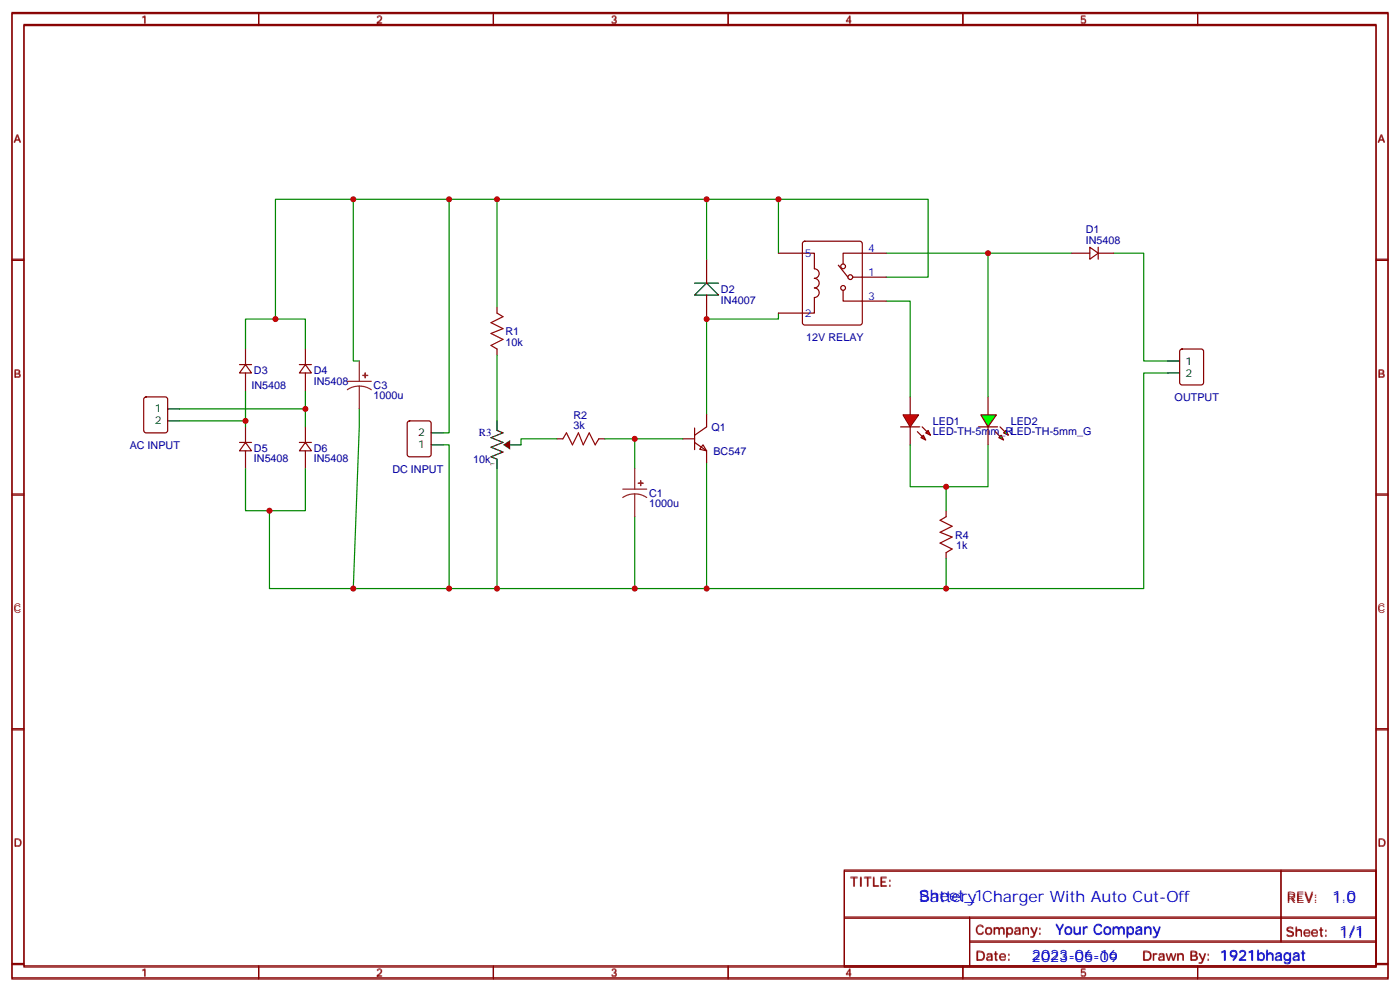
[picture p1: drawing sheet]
<svg xmlns="http://www.w3.org/2000/svg" width="412mm" height="292mm" viewBox="0 0 412 292" stroke-linecap="round" stroke-linejoin="round" font-family="sans-serif">
<g fill="none" stroke="#870000" stroke-width=".35">
<path d="M3.5 3.7h405.4v284.3h-405.4zM7.1 7.2h398.2v277.3h-398.2zM76.2 3.7v3.5M145.3 3.7v3.5M214.5 3.7v3.5M283.6 3.7v3.5M352.8 3.7v3.5M3.5 76.3h3.6M405.3 76.3h3.6M146.4 90.5v1.7M146.4 102.8v1.8M291 116.9v5.3"/>
<path d="M164 129.3h1.8M176.4 129.3h1.8M291 125.7v5.3M3.5 145.5h3.6M278.7 150.4v1.8M405.3 145.5h3.6M278.7 162.8v1.7M3.5 214.6h3.6M405.3 214.6h3.6M248.7 256.3h156.6v28.2h-156.6zM377.3 256.3v20.9M248.7 270.1h156.5"/>
<path d="M285.6 277.2h119.6M285.6 270.1v14.1M3.5 283.8h3.6M76.2 284.5v3.5M145.3 284.5v3.5M214.5 284.5v3.5M283.6 284.5v3.5M352.8 284.5v3.5M405.3 283.8h3.6"/>
</g>
<path d="M146.4 92.2l1.8 1.1-3.6 1.7 3.6 1.8-3.6 1.4 3.6 1.8-3.6 1.7 1.8 1.1M165.8 129.3l1.1-1.8 1.7 3.5 1.8-3.5 1.4 3.5 1.8-3.5 1.7 3.5 1.1-1.7M278.7 152.2l-1.8 1 3.6 1.8-3.6 1.8 3.6 1.4-3.6 1.7 3.6 1.8-1.8 1.1" fill="none" stroke="#a10000" stroke-width=".35"/>
<g fill="#0f0" stroke="#870000" stroke-width=".35">
<path d="M294.2 128.9l.7-.7 .7 1.4z"/>
<path d="M295.6 127.5l.7-.7 .7 1.4z"/>
</g>
<g fill="#870000" stroke="#870000" stroke-width=".35">
<path d="M293.2 127.1l1.4 1.5z"/>
<path d="M294.6 125.7l1.4 1.4z"/>
</g>
<path d="M288.2 125.7h5.7z" fill="#f00" stroke="#870000" stroke-width=".35"/>
<path d="M288.9 122.2h4.6l-2.5 3.5z" fill="#0f0" stroke="#870000" stroke-width=".35"/>
<g fill="#f00" stroke="#870000" stroke-width=".35">
<path d="M266 122.2h4.6l-2.5 3.5z"/>
<path d="M265.3 125.7h5.6z"/>
</g>
<g fill="#870000" stroke="#870000" stroke-width=".35">
<path d="M271.6 125.7l1.4 1.4z"/>
<path d="M270.2 127.1l1.4 1.5z"/>
</g>
<g fill="#f00" stroke="#870000" stroke-width=".35">
<path d="M272.7 127.5l.7-.7 .7 1.4z"/>
<path d="M272 128.2l.7 1.4-1.4-.7z"/>
</g>
<g fill="none" stroke="#870000" stroke-width=".35">
<path d="M3.5 4h405.4v284.4h-405.4zM7.1 7.5h398.2v277.3h-398.2zM76.2 4v3.5M145.3 4v3.5M214.5 4v3.5M283.6 4v3.5M352.8 4v3.5M3.5 76.7h3.6M208.1 76.3v7.1M229.3 74.6h10.6v4.6a1.41 1.41 0 0 1 1.4 1.4 1.41 1.41 0 0 1-1.4 1.4 1.41 1.41 0 0 1 1.4 1.4 1.41 1.41 0 0 1-1.4 1.4 1.41 1.41 0 0 1 1.4 1.4 1.41 1.41 0 0 1-1.4 1.4v4.6h-10.6M236.6 71.3l.5-.3h16.2l.5 .3 .2 .5v23.2l-.2 .5-.5 .2h-16.2l-.5-.2-.2-.5v-23.2zM246.9 78.1l2.9 3.5"/>
<path d="M261.1 74.6h-12.7v3.2M405.3 76.7h3.6M208.1 86.9v7.1M248.4 85.5v3.2h12.7M251.2 81.6h9.9M42.6 117.1l.4-.2h5.7l.6 .4 .1 9.5-.5 .6-5.9 .1-.6-.5-.1-9.4zM268.1 116.9v5.3M347.7 103l.5-.2h5.6l.7 .4v9.5l-.4 .6-5.9 .1-.7-.5v-9.4zM120.2 124.2l.4-.2h5.7l.6 .4 .1 9.4-.5 .7h-5.9l-.6-.4-.1-9.4zM201.1 129.3h3.5M204.6 130.3l3.5 2.5v3.5M204.6 126.1v6.3"/>
<path d="M207.1 131l1 1.8-2-.5zM208.1 122.2v3.5l-3.5 2.5M268.1 125.7v5.3M3.5 145.8h3.6M405.3 145.8h3.6M3.5 215h3.6M405.3 215h3.6M248.7 256.6h156.6v28.2h-156.6zM377.3 256.6v20.9M248.7 270.5h156.5M285.6 277.5h119.6M285.6 270.5v14.1"/>
<path d="M3.5 284.1h3.6M76.2 284.8v3.6M145.3 284.8v3.6M214.5 284.8v3.6M283.6 284.8v3.6M352.8 284.8v3.6M405.3 284.1h3.6"/>
<circle cx="248.4" cy="78.5" r=".71"/>
<circle cx="248.4" cy="84.8" r=".71"/>
<circle cx="250.5" cy="81.6" r=".71"/>
</g>
<path d="M204.6 86.9l3.5-3.5 3.6 3.5zM204.6 83.4h7.1M344 106.3h3.5M344 109.9h3.5M49.4 124h3.5M49.4 120.4h3.5M127 131h3.5M127 127.5h3.5M146.4 124v2.8l1.8 .7-3.6 1.4 3.6 1.4-3.6 1.4 3.6 1.4-3.6 1.4 1.8 .8v2.8M149.9 131h3.6" fill="none" stroke="#000" stroke-width=".35"/>
<g fill="none" stroke="#008700" stroke-width=".35">
<path d="M104.1 58.7v47.6h1.7M132.3 58.7v68.8h-1.8M146.4 58.7v31.8M208.1 58.7v17.6M229.3 58.7h44.1v22.9h-12.3M229.3 74.6v-15.9h-148.2v35.3M261.1 74.6h29.9v42.3M291 74.6h24.7M328.1 74.6h8.8v31.7h7.1M229.3 92.2v1.8h-21.2v28.2M261.1 88.7h7v28.2M72.3 102.8v-8.8h17.7v8.8"/>
<path d="M72.3 115.1v10.6M90 115.1v10.6M146.4 104.6v19.4M344 109.9h-7.1v63.5h-58.2M52.9 120.4h37.1M52.9 124h19.4M72.3 138.1v12.3h17.7v-12.3M105.8 120.4v5.3l-1.7 47.7M130.5 131h1.8v42.4M146.4 138.1v35.3M164 129.3h-10.5v1.7M178.2 129.3h8.8v8.8"/>
<path d="M187 129.3h14.1M208.1 136.3v37.1h-21.1M268.1 131v12.4h10.6v7M291 131v12.4h-12.3M79.4 150.4v23h107.6v-21.2M278.7 164.5v8.9h-70.6"/>
</g>
<g fill="none" stroke="#900" stroke-width=".35">
<path d="M315.7 74.6h5.3M321 72.8l2.5 1.8-2.5 1.7zM323.5 72.8v3.5M323.5 74.6h4.6M70.6 107.4h3.5M72.3 107.4l1.8 2.5h-3.5zM72.3 102.8v4.6M72.3 109.9v5.2M88.2 107.4h3.5M90 107.4l1.7 2.5h-3.5zM90 102.8v4.6M90 109.9v5.2"/>
<path d="M70.6 130.3h3.5M72.3 130.3l1.8 2.5h-3.5zM72.3 125.7v4.6M72.3 132.8v5.3M88.2 130.3h3.5M90 130.3l1.7 2.5h-3.5zM90 125.7v4.6M90 132.8v5.3"/>
</g>
<path d="M148.2 131l2.1-1.4v2.8z" fill="#000"/>
<path d="M102.3 112.3h7.1M105.8 113.7l-1.8 .3-1.7 .8M105.8 113.7l1.9 .3 1.7 .8M105.8 106.3v6M105.8 113.7v6.7M187 138.1v6M183.4 144.1h7.1M187 145.5l-1.9 .2-1.7 .8M187 145.5l1.8 .2 1.7 .8M187 145.5v6.7" fill="none" stroke="#8c2424" stroke-width=".35"/>
<g fill="#8c2424" stroke="#8c2424" stroke-width=".35">
<path d="M106.9 110.6h1.4z"/>
<path d="M107.6 109.9v1.4z"/>
<path d="M188 142.3h1.4z"/>
<path d="M188.7 141.6v1.4z"/>
</g>
<g fill="#c00">
<circle cx="278.7" cy="143.4" r=".88"/>
<circle cx="278.7" cy="173.4" r=".88"/>
<circle cx="291" cy="74.6" r=".88"/>
<circle cx="229.3" cy="58.7" r=".88"/>
<circle cx="208.1" cy="173.4" r=".88"/>
<circle cx="187" cy="173.4" r=".88"/>
<circle cx="208.1" cy="94" r=".88"/>
<circle cx="187" cy="129.3" r=".88"/>
<circle cx="132.3" cy="173.4" r=".88"/>
<circle cx="104.1" cy="173.4" r=".88"/>
<circle cx="81.1" cy="94" r=".88"/>
<circle cx="146.4" cy="58.7" r=".88"/>
<circle cx="132.3" cy="58.7" r=".88"/>
<circle cx="104.1" cy="58.7" r=".88"/>
<circle cx="79.4" cy="150.4" r=".88"/>
<circle cx="90" cy="120.4" r=".88"/>
<circle cx="72.3" cy="124" r=".88"/>
<circle cx="208.1" cy="58.7" r=".88"/>
<circle cx="146.4" cy="173.4" r=".88"/>
</g>
<g font-size="4.6" fill="#00f">
<text x="270.8" y="265.3">Sheet_1</text>
<text x="270.8" y="265.6">Battery Charger With Auto Cut-Off</text>
</g>
<g font-size="4.2" fill="#00f">
<text x="392.5" y="265.5">1.0</text>
<text x="310.9" y="275.1">Your Company</text>
<text x="304" y="282.9">2023-06-16</text>
<text x="304" y="283.2">2023-05-09</text>
</g>
<g font-size="3.9" fill="#800">
<text x="250.5" y="260.8">TITLE:</text>
<text x="379.1" y="265.5">REV:</text>
<text x="287.4" y="275">Company:</text>
<text x="378.7" y="275.7">Sheet: 1/1</text>
<text x="287.4" y="282.7">Date:</text>
<text x="336.4" y="282.8">Drawn By: 1921bhagat</text>
</g>
<g font-size="3.2" fill="#800">
<text x="41.6" y="6.7">1</text>
<text x="110.8" y="6.7">2</text>
<text x="179.9" y="6.7">3</text>
<text x="249.1" y="6.7">4</text>
<text x="318.2" y="6.7">5</text>
<text x="4.1" y="41.8">A</text>
<text x="405.9" y="41.8">A</text>
<text x="4.1" y="110.9">B</text>
<text x="405.9" y="110.9">B</text>
<text x="4.1" y="180.1">C</text>
<text x="405.9" y="180.1">C</text>
<text x="4.1" y="249.2">D</text>
<text x="405.9" y="249.2">D</text>
<text x="41.6" y="287.5">1</text>
<text x="110.8" y="287.5">2</text>
<text x="179.9" y="287.5">3</text>
<text x="249.1" y="287.5">4</text>
<text x="318.2" y="287.5">5</text>
</g>
<g font-size="3.2" fill="#000080">
<text x="319.8" y="71.8">IN5408</text>
<text x="319.8" y="68.7">D1</text>
<text x="212.4" y="89.5">IN4007</text>
<text x="212.4" y="86.4">D2</text>
<text x="148.9" y="101.8">10k</text>
<text x="148.9" y="98.8">R1</text>
<text x="237.5" y="100.5">12V RELAY</text>
<text x="74.8" y="110.2">D3</text>
<text x="92.4" y="113.3">IN5408</text>
<text x="92.4" y="110.2">D4</text>
<text x="74.1" y="114.6">IN5408</text>
<text x="110.1" y="117.7">1000u</text>
<text x="110.1" y="114.6">C3</text>
<text x="346" y="118.1">OUTPUT</text>
<text x="168.9" y="123.4">R2</text>
<text x="274.8" y="125.2">LED1</text>
<text x="297.7" y="125.2">LED2</text>
<text x="141.1" y="128.5">R3</text>
<text x="168.9" y="126.4">3k</text>
<text x="209.6" y="126.9">Q1</text>
<text x="274.8" y="128.3">LED-TH-5mm_RLED-TH-5mm_G</text>
<text x="38.2" y="132.3">AC INPUT</text>
<text x="74.8" y="136.2">IN5408</text>
<text x="74.8" y="133.1">D5</text>
<text x="92.4" y="136.2">IN5408</text>
<text x="92.4" y="133.1">D6</text>
<text x="139.3" y="136.3">10k</text>
<text x="210.2" y="134">BC547</text>
<text x="115.6" y="139.3">DC INPUT</text>
<text x="191.2" y="149.4">1000u</text>
<text x="191.2" y="146.3">C1</text>
<text x="281.3" y="158.8">R4</text>
<text x="281.6" y="161.8">1k</text>
</g>
<g font-size="3.2" fill="#00f">
<text x="237.1" y="75.6">5</text>
<text x="255.8" y="74.2">4</text>
<text x="255.8" y="81.3">1</text>
<text x="255.8" y="88.3">3</text>
<text x="237.1" y="93.3">2</text>
</g>
<g font-size="3.2">
<text x="349.2" y="107.4">1</text>
<text x="349.2" y="110.9">2</text>
<text x="45.6" y="125">2</text>
<text x="45.6" y="121.5">1</text>
<text x="123.2" y="128.6">2</text>
<text x="123.2" y="132.1">1</text>
</g>
<text font-size="1.8" x="145.7" y="137.4" transform="rotate(-90 145.7 137.4)">1</text>
</svg>
